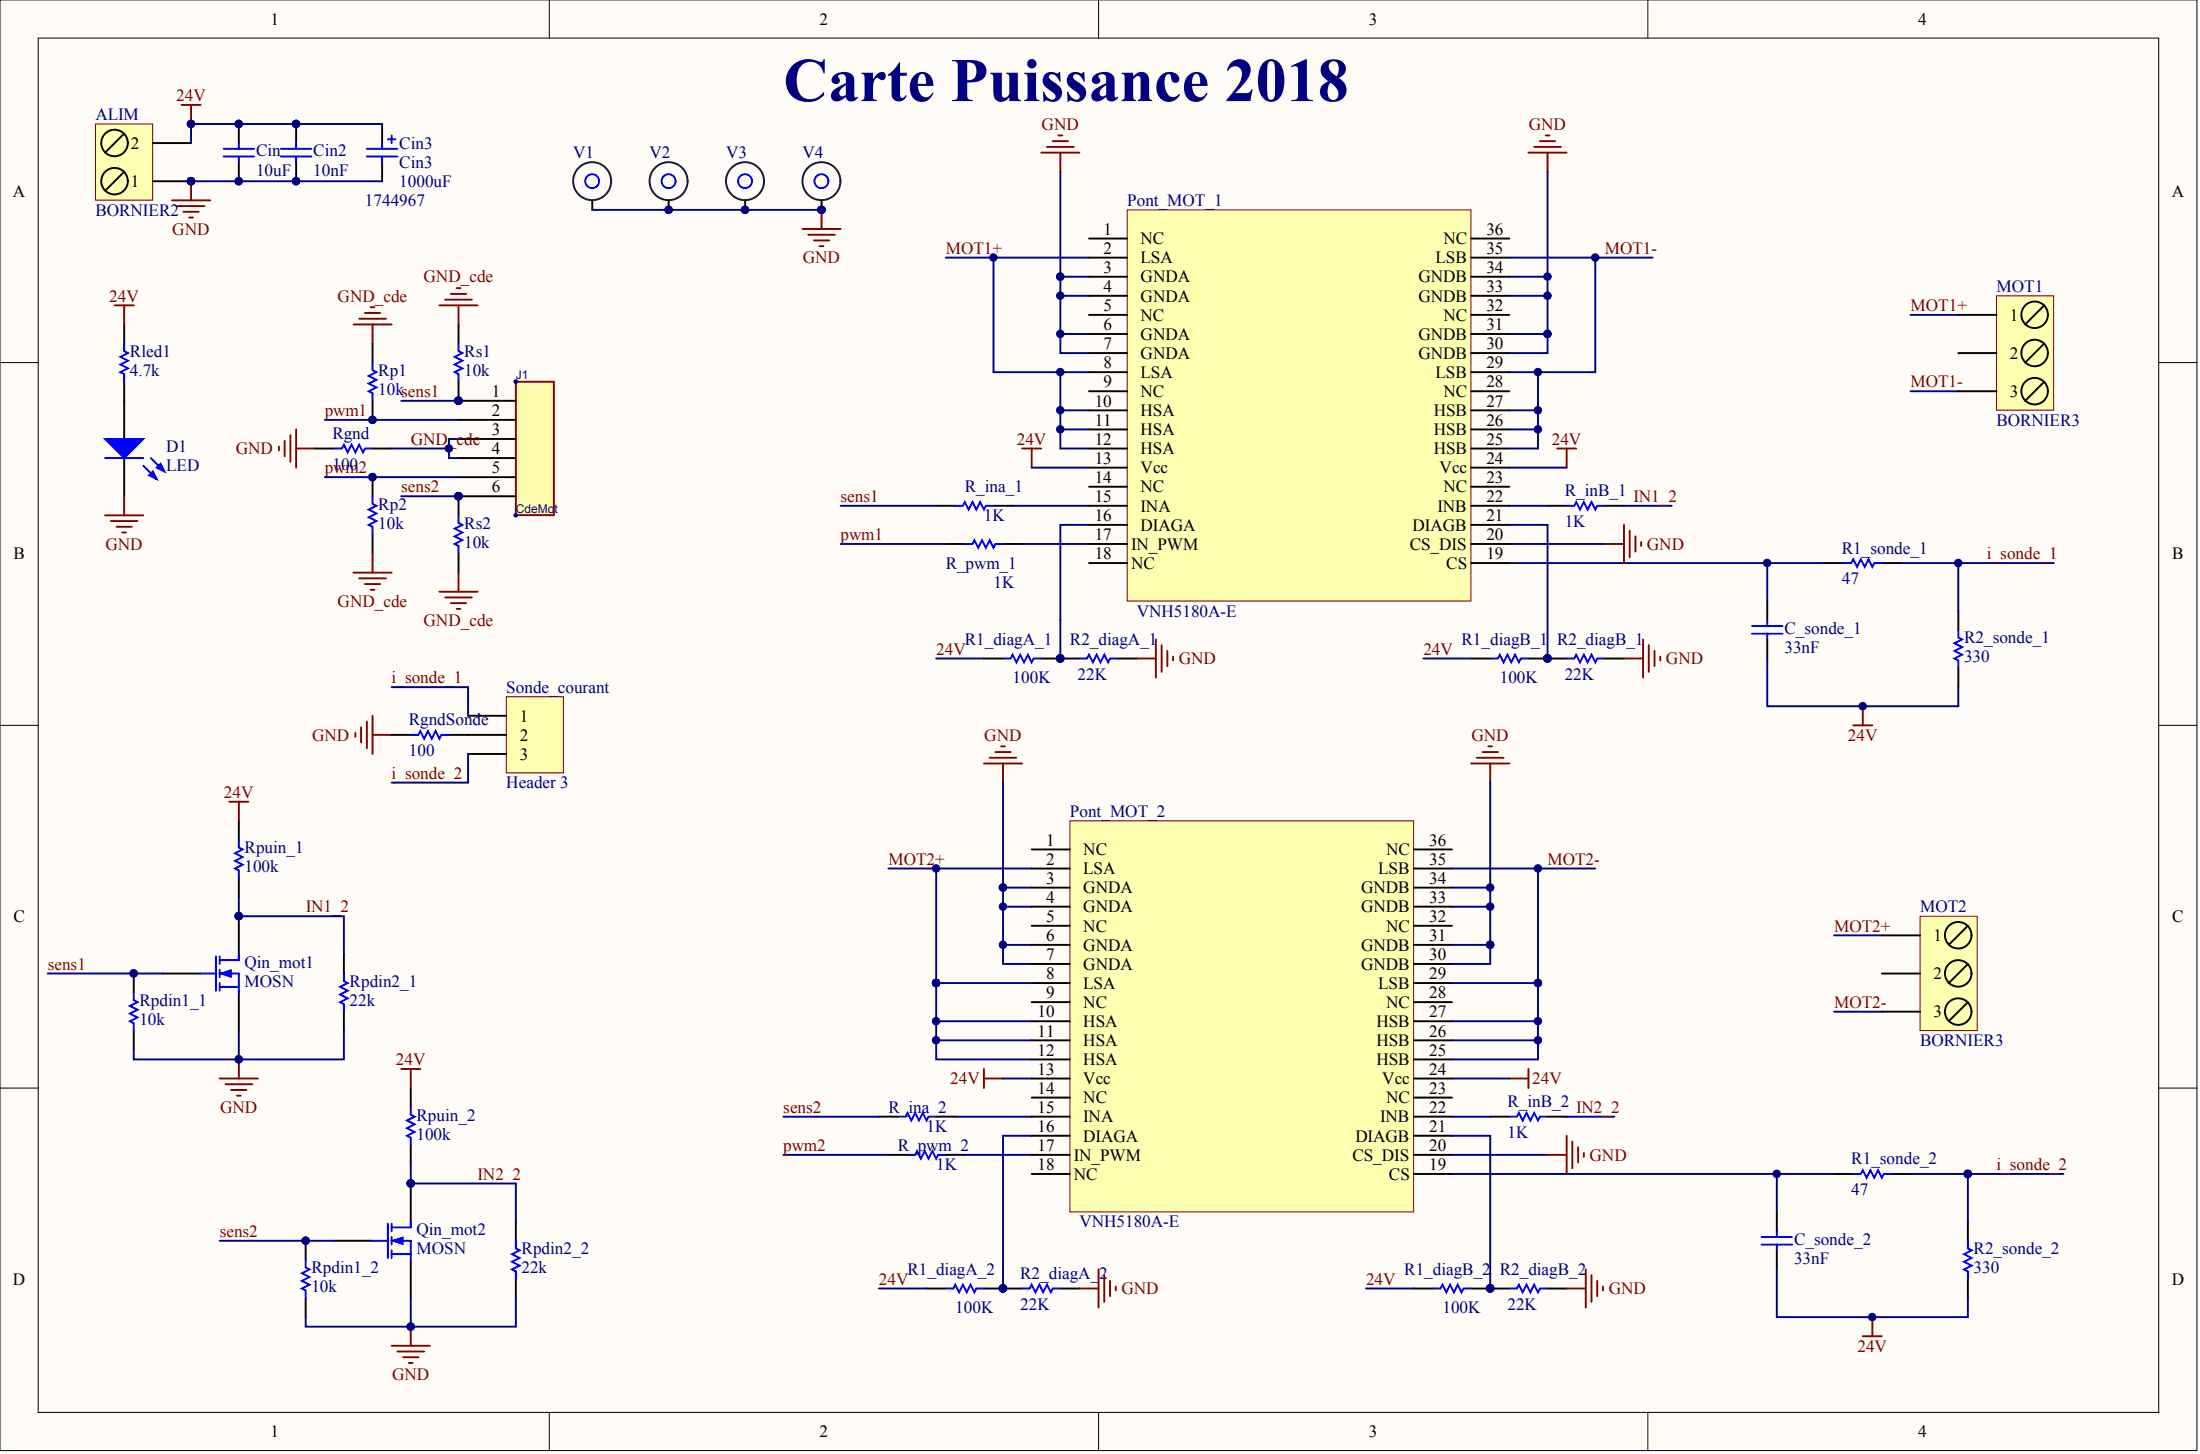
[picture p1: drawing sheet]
# Altium project 2018_CARTE_PUISSANCE.PRJPCB
1 sheet, 51 parts. Net scope: global (net labels, ports and power ports of the same name join across sheets).
Board file: 2018_CARTE_PUISSANCE.PCBDOC

## Sheet 2018_CARTE_PUISSANCE.SchDoc
size A4

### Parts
*  Page Count: 1  Page Size: A  (hidden comment: TitleBlock0)  (graphical)
ALIM  BORNIER2  [BORNIER2_MALE_DROIT]
C_sonde_1  33nF  [C0603_N]
C_sonde_2  33nF  [C0603_N]
Cin  10uF  [C1206_N]
Cin2  10nF  [C0805_N]
Cin3  Cin3  value 1000uF  FAR: 1744967  [COND_POL_RAD_5.08B]
D1  LED  [LED_0805]
J1  CdeMot  [RJ11_6/6]
MOT1  BORNIER3  [BORNIER3]
MOT2  BORNIER3  [BORNIER3]
Pont_MOT_1  VNH5180A-E  [PowerSSO-36 TP]
Pont_MOT_2  VNH5180A-E  [PowerSSO-36 TP]
Qin_mot1  MOSN  [SOT23-3N]
Qin_mot2  MOSN  [SOT23-3N]
R1_diagA_1  100K  [R1206_N]
R1_diagA_2  100K  [R1206_N]
R1_diagB_1  100K  [R1206_N]
R1_diagB_2  100K  [R1206_N]
R1_sonde_1  47  [R1206_N]
R1_sonde_2  47  [R1206_N]
R2_diagA_1  22K  [R1206_N]
R2_diagA_2  22K  [R1206_N]
R2_diagB_1  22K  [R1206_N]
R2_diagB_2  22K  [R1206_N]
R2_sonde_1  330  [R1206_N]
R2_sonde_2  330  [R1206_N]
R_ina_1  1K  [R1206_N]
R_ina_2  1K  [R1206_N]
R_inB_1  1K  [R1206_N]
R_inB_2  1K  [R1206_N]
R_pwm_1  1K  [R1206_N]
R_pwm_2  1K  [R1206_N]
Rgnd  100  [R1206_N]
RgndSonde  100  [R1206_N]
Rled1  4.7k  [R1206_N]
Rp1  10k  [R1206_N]
Rp2  10k  [R1206_N]
Rpdin1_1  10k  [R1206_N]
Rpdin1_2  10k  [R1206_N]
Rpdin2_1  22k  [R1206_N]
Rpdin2_2  22k  [R1206_N]
Rpuin_1  100k  [R1206_N]
Rpuin_2  100k  [R1206_N]
Rs1  10k  [R1206_N]
Rs2  10k  [R1206_N]
Sonde_courant  Header 3  [HDR1X3]
V1  Entretoise WURTH CMS  [ENTRETOISE_CMS]  (value not drawn)
V2  Entretoise WURTH CMS  [ENTRETOISE_CMS]  (value not drawn)
V3  Entretoise WURTH CMS  [ENTRETOISE_CMS]  (value not drawn)
V4  Entretoise WURTH CMS  [ENTRETOISE_CMS]  (value not drawn)

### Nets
24V: ALIM.2 C_sonde_1.1 C_sonde_2.1 Cin.2 Cin2.2 Cin3.1 Pont_MOT_1.13(Vcc) Pont_MOT_1.24(Vcc) Pont_MOT_2.13(Vcc) Pont_MOT_2.24(Vcc) R1_diagA_1.1 R1_diagA_2.1 R1_diagB_1.1 R1_diagB_2.1 R2_sonde_1.1 R2_sonde_2.1 Rled1.2 Rpuin_1.2 Rpuin_2.2
GND: ALIM.1 Cin.1 Cin2.1 Cin3.2 D1.2 Pont_MOT_1.3(GNDA) Pont_MOT_1.4(GNDA) Pont_MOT_1.6(GNDA) Pont_MOT_1.7(GNDA) Pont_MOT_1.20(CS_DIS) Pont_MOT_1.30(GNDB) Pont_MOT_1.31(GNDB) Pont_MOT_1.33(GNDB) Pont_MOT_1.34(GNDB) Pont_MOT_2.3(GNDA) Pont_MOT_2.4(GNDA) Pont_MOT_2.6(GNDA) Pont_MOT_2.7(GNDA) Pont_MOT_2.20(CS_DIS) Pont_MOT_2.30(GNDB) Pont_MOT_2.31(GNDB) Pont_MOT_2.33(GNDB) Pont_MOT_2.34(GNDB) Qin_mot1.2(S) Qin_mot2.2(S) R2_diagA_1.2 R2_diagA_2.2 R2_diagB_1.2 R2_diagB_2.2 Rgnd.2 RgndSonde.2 Rpdin1_1.2 Rpdin1_2.2 Rpdin2_1.1 Rpdin2_2.1 V1.1 V2.1 V3.1 V4.1
GND_cde: J1.3 J1.4 Rgnd.1 Rp1.2 Rp2.1 Rs1.2 Rs2.1
i_sonde_1: R1_sonde_1.2 R2_sonde_1.2 Sonde_courant.1
i_sonde_2: R1_sonde_2.2 R2_sonde_2.2 Sonde_courant.3
IN1_2: Qin_mot1.3(D) R_inB_1.2 Rpdin2_1.2 Rpuin_1.1
IN2_2: Qin_mot2.3(D) R_inB_2.2 Rpdin2_2.2 Rpuin_2.1
MOT1+: MOT1.1 Pont_MOT_1.2(LSA) Pont_MOT_1.8(LSA) Pont_MOT_1.10(HSA) Pont_MOT_1.11(HSA) Pont_MOT_1.12(HSA)
MOT1-: MOT1.3 Pont_MOT_1.25(HSB) Pont_MOT_1.26(HSB) Pont_MOT_1.27(HSB) Pont_MOT_1.29(LSB) Pont_MOT_1.35(LSB)
MOT2+: MOT2.1 Pont_MOT_2.2(LSA) Pont_MOT_2.8(LSA) Pont_MOT_2.10(HSA) Pont_MOT_2.11(HSA) Pont_MOT_2.12(HSA)
MOT2-: MOT2.3 Pont_MOT_2.25(HSB) Pont_MOT_2.26(HSB) Pont_MOT_2.27(HSB) Pont_MOT_2.29(LSB) Pont_MOT_2.35(LSB)
pwm1: J1.2 R_pwm_1.1 Rp1.1
pwm2: J1.5 R_pwm_2.1 Rp2.2
sens1: J1.1 Qin_mot1.1(G) R_ina_1.1 Rpdin1_1.1 Rs1.1
sens2: J1.6 Qin_mot2.1(G) R_ina_2.1 Rpdin1_2.1 Rs2.2
NetC_sonde_1_2: C_sonde_1.2 Pont_MOT_1.19(CS) R1_sonde_1.1
NetC_sonde_2_2: C_sonde_2.2 Pont_MOT_2.19(CS) R1_sonde_2.1
NetD1_1: D1.1 Rled1.1
NetPont_MOT_1_15: Pont_MOT_1.15(INA) R_ina_1.2
NetPont_MOT_1_16: Pont_MOT_1.16(DIAGA) R1_diagA_1.2 R2_diagA_1.1
NetPont_MOT_1_17: Pont_MOT_1.17(IN_PWM) R_pwm_1.2
NetPont_MOT_1_21: Pont_MOT_1.21(DIAGB) R1_diagB_1.2 R2_diagB_1.1
NetPont_MOT_1_22: Pont_MOT_1.22(INB) R_inB_1.1
NetPont_MOT_2_15: Pont_MOT_2.15(INA) R_ina_2.2
NetPont_MOT_2_16: Pont_MOT_2.16(DIAGA) R1_diagA_2.2 R2_diagA_2.1
NetPont_MOT_2_17: Pont_MOT_2.17(IN_PWM) R_pwm_2.2
NetPont_MOT_2_21: Pont_MOT_2.21(DIAGB) R1_diagB_2.2 R2_diagB_2.1
NetPont_MOT_2_22: Pont_MOT_2.22(INB) R_inB_2.1
NetRgndSonde_1: RgndSonde.1 Sonde_courant.2

Not connected (* = marked no-connect by the designer): MOT1 2; MOT2 2; Pont_MOT_1 1(NC) 5(NC) 9(NC) 14(NC) 18(NC) 23(NC) 28(NC) 32(NC) 36(NC); Pont_MOT_2 1(NC) 5(NC) 9(NC) 14(NC) 18(NC) 23(NC) 28(NC) 32(NC) 36(NC)

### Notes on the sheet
- Carte Puissance 2018
